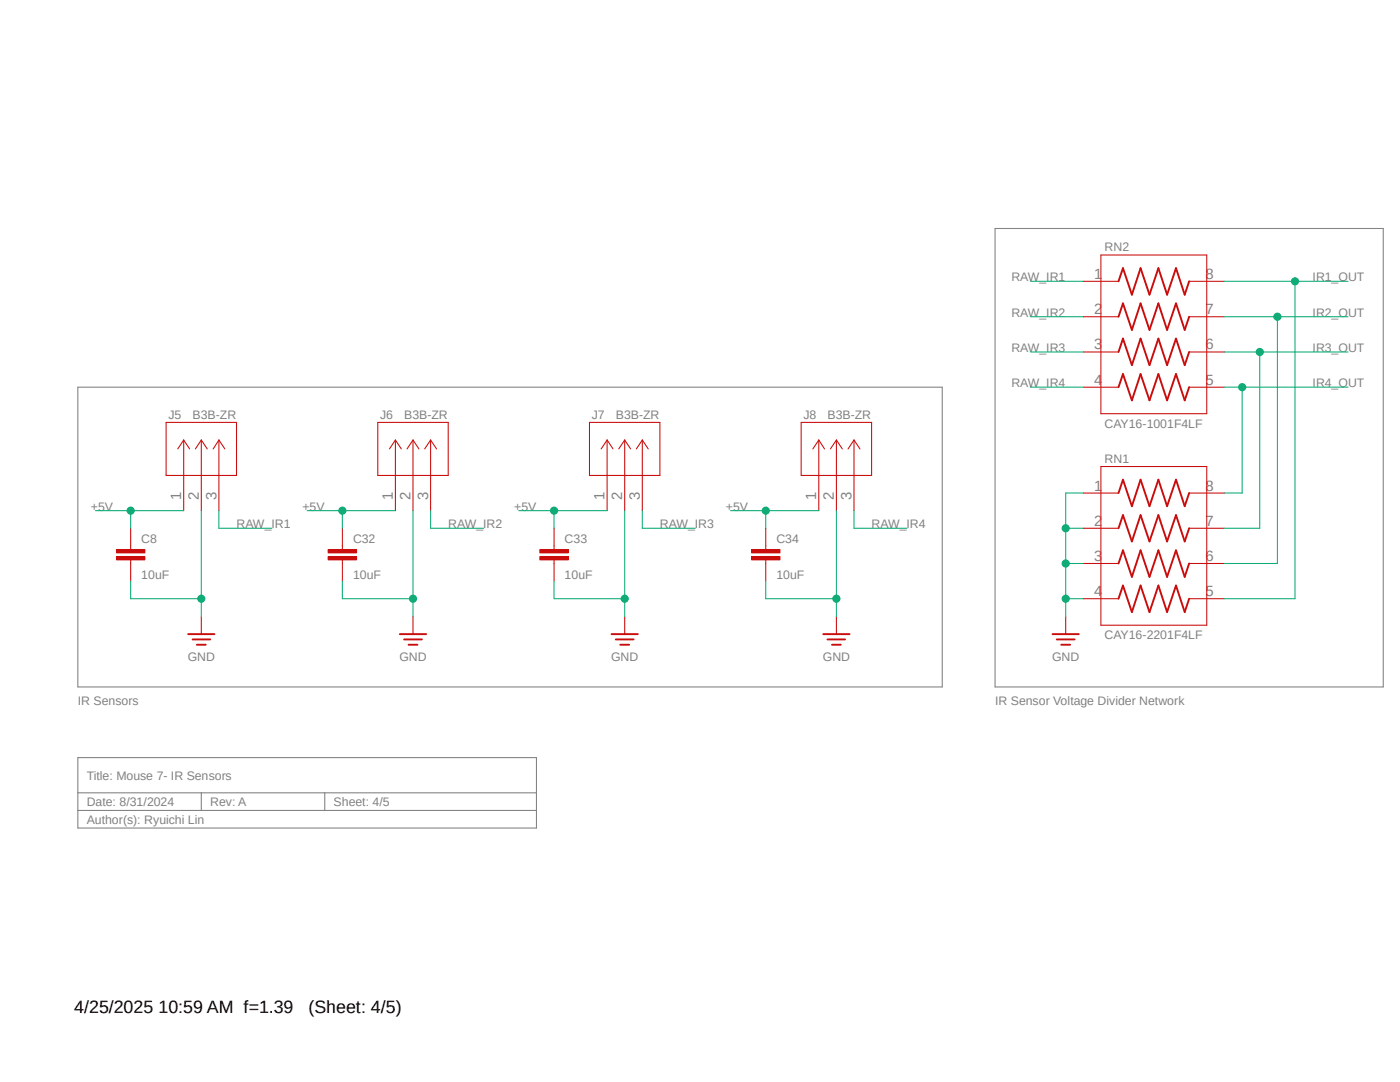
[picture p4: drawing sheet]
<svg xmlns="http://www.w3.org/2000/svg" width="279mm" height="216mm" viewBox="0 0 279 216" stroke-linecap="round" stroke-linejoin="round" font-family="sans-serif">
<path d="M14.8 45.5l261.4 119.9M276.2 45.5l-261.4 119.9" fill="none" stroke="#fff" stroke-width=".2"/>
<path d="M198.6 45.6h77.5v91.5h-77.5zM15.5 77.3h172.5v59.8h-172.5zM15.5 151.2h91.6v14h-91.6zM15.5 158.2h91.6M40.2 158.2v3.5M64.8 158.2v3.5M15.5 161.7h91.6" fill="none" stroke="#808080" stroke-width=".21"/>
<g fill="none" stroke="#c90d0c" stroke-width=".21">
<path d="M216.2 56.1h7M219.7 50.9h21.1v31.6h-21.1zM237.3 56.1h7M216.2 63.2h7M216.2 70.2h7M216.2 77.3h7M237.3 63.2h7M237.3 70.2h7M237.3 77.3h7M33.1 84.3h14.1v10.6h-14.1zM36.7 87.8v14.1M36.7 87.8l-1.2 1.8"/>
<path d="M36.7 87.8l1.1 1.8M40.2 87.8v14.1M40.2 87.8l-1.2 1.8M40.2 87.8l1.2 1.8M43.7 87.8v14.1M43.7 87.8l-1.2 1.8M43.7 87.8l1.2 1.8M75.4 84.3h14.1v10.6h-14.1zM78.9 87.8v14.1M78.9 87.8l-1.2 1.8M78.9 87.8l1.2 1.8M82.4 87.8v14.1"/>
<path d="M82.4 87.8l-1.2 1.8M82.4 87.8l1.2 1.8M85.9 87.8v14.1M85.9 87.8l-1.1 1.8M85.9 87.8l1.2 1.8M117.6 84.3h14.1v10.6h-14.1zM121.2 87.8v14.1M121.2 87.8l-1.2 1.8M121.2 87.8l1.1 1.8M124.7 87.8v14.1M124.7 87.8l-1.2 1.8M124.7 87.8l1.2 1.8"/>
<path d="M128.2 87.8v14.1M128.2 87.8l-1.2 1.8M128.2 87.8l1.2 1.8M159.9 84.3h14v10.6h-14zM163.4 87.8v14.1M163.4 87.8l-1.2 1.8M163.4 87.8l1.1 1.8M166.9 87.8v14.1M166.9 87.8l-1.2 1.8M166.9 87.8l1.2 1.8M170.4 87.8v14.1M170.4 87.8l-1.2 1.8"/>
<path d="M170.4 87.8l1.2 1.8M216.2 98.4h7M219.7 93.1h21.1v31.7h-21.1zM237.3 98.4h7M26.1 108.9v.7M26.1 111.8v.6M216.2 105.4h7M216.2 112.4h7M216.2 119.5h7M237.3 105.4h7M237.3 112.4h7M237.3 119.5h7"/>
<path d="M40.2 123v3.5M82.4 123v3.5M124.7 123v3.5M166.9 123v3.5M212.7 123v3.5"/>
</g>
<g fill="none" stroke="#c90d0c" stroke-width=".38">
<path d="M223.2 56.1l.9-2.6 1.8 5.3 1.7-5.3 1.8 5.3 1.8-5.3 1.7 5.3 1.8-5.3 1.7 5.3 .9-2.7M223.2 63.2l.9-2.7 1.8 5.3 1.7-5.3 1.8 5.3 1.8-5.3 1.7 5.3 1.8-5.3 1.7 5.3 .9-2.6M223.2 70.2l.9-2.6 1.8 5.3 1.7-5.3 1.8 5.3 1.8-5.3 1.7 5.3 1.8-5.3 1.7 5.3 .9-2.7M223.2 77.3l.9-2.7 1.8 5.3 1.7-5.3 1.8 5.3 1.8-5.3 1.7 5.3 1.8-5.3 1.7 5.3 .9-2.6M223.2 98.4l.9-2.7 1.8 5.3 1.7-5.3 1.8 5.3 1.8-5.3 1.7 5.3 1.8-5.3 1.7 5.3 .9-2.6M223.2 105.4l.9-2.6 1.8 5.2 1.7-5.2 1.8 5.2 1.8-5.2 1.7 5.2 1.8-5.2 1.7 5.2 .9-2.6M223.2 112.4l.9-2.6 1.8 5.3 1.7-5.3 1.8 5.3 1.8-5.3 1.7 5.3 1.8-5.3 1.7 5.3 .9-2.7M223.2 119.5l.9-2.7 1.8 5.3 1.7-5.3 1.8 5.3 1.8-5.3 1.7 5.3 1.8-5.3 1.7 5.3 .9-2.6M37.5 126.5h5.3M38.4 127.6h3.6M39.3 128.7h1.8M79.8 126.5h5.2"/>
<path d="M80.6 127.6h3.6M81.5 128.7h1.8M122 126.5h5.3M122.9 127.6h3.5M123.8 128.7h1.8M164.3 126.5h5.2M165.1 127.6h3.6M166 128.7h1.8M210.1 126.5h5.2M210.9 127.6h3.6M211.8 128.7h1.8"/>
</g>
<path d="M23.2 111h5.7v.7h-5.7z" fill-rule="evenodd" fill="#c90d0c"/>
<path d="M23.2 111h5.7v.7h-5.7z" fill="none" stroke="#c90d0c" stroke-width=".2"/>
<path d="M23.2 109.6h5.7v.7h-5.7z" fill-rule="evenodd" fill="#c90d0c"/>
<path d="M23.2 109.6h5.7v.7h-5.7z" fill="none" stroke="#c90d0c" stroke-width=".2"/>
<path d="M26.1 105.4v3.5M26.1 112.4v3.6M68.3 108.9v.7M68.3 111.8v.6" fill="none" stroke="#c90d0c" stroke-width=".21"/>
<path d="M65.5 111h5.7v.7h-5.7z" fill-rule="evenodd" fill="#c90d0c"/>
<path d="M65.5 111h5.7v.7h-5.7z" fill="none" stroke="#c90d0c" stroke-width=".2"/>
<path d="M65.5 109.6h5.7v.7h-5.7z" fill-rule="evenodd" fill="#c90d0c"/>
<path d="M65.5 109.6h5.7v.7h-5.7z" fill="none" stroke="#c90d0c" stroke-width=".2"/>
<path d="M68.3 105.4v3.5M68.3 112.4v3.6M110.6 108.9v.7M110.6 111.8v.6" fill="none" stroke="#c90d0c" stroke-width=".21"/>
<path d="M107.7 111h5.7v.7h-5.7z" fill-rule="evenodd" fill="#c90d0c"/>
<path d="M107.7 111h5.7v.7h-5.7z" fill="none" stroke="#c90d0c" stroke-width=".2"/>
<path d="M107.7 109.6h5.7v.7h-5.7z" fill-rule="evenodd" fill="#c90d0c"/>
<path d="M107.7 109.6h5.7v.7h-5.7z" fill="none" stroke="#c90d0c" stroke-width=".2"/>
<path d="M110.6 105.4v3.5M110.6 112.4v3.6M152.8 108.9v.7M152.8 111.8v.6" fill="none" stroke="#c90d0c" stroke-width=".21"/>
<path d="M150 111h5.7v.7h-5.7z" fill-rule="evenodd" fill="#c90d0c"/>
<path d="M150 111h5.7v.7h-5.7z" fill="none" stroke="#c90d0c" stroke-width=".2"/>
<path d="M150 109.6h5.7v.7h-5.7z" fill-rule="evenodd" fill="#c90d0c"/>
<path d="M150 109.6h5.7v.7h-5.7z" fill="none" stroke="#c90d0c" stroke-width=".2"/>
<path d="M152.8 105.4v3.5M152.8 112.4v3.6" fill="none" stroke="#c90d0c" stroke-width=".21"/>
<path d="M26.1 116v3.5h14.1M40.2 101.9v21.1" fill="none" stroke="#0dab76" stroke-width=".21"/>
<circle cx="40.2" cy="119.5" r=".72" fill="#0dab76"/>
<circle cx="40.2" cy="119.5" r=".72" fill="none" stroke="#0dab76" stroke-width=".2"/>
<path d="M68.3 116v3.5h14.1M82.4 101.9v21.1" fill="none" stroke="#0dab76" stroke-width=".21"/>
<circle cx="82.4" cy="119.5" r=".72" fill="#0dab76"/>
<circle cx="82.4" cy="119.5" r=".72" fill="none" stroke="#0dab76" stroke-width=".2"/>
<path d="M110.6 116v3.5h14.1M124.7 101.9v21.1" fill="none" stroke="#0dab76" stroke-width=".21"/>
<circle cx="124.7" cy="119.5" r=".72" fill="#0dab76"/>
<circle cx="124.7" cy="119.5" r=".72" fill="none" stroke="#0dab76" stroke-width=".2"/>
<path d="M152.8 116v3.5h14.1M166.9 101.9v21.1" fill="none" stroke="#0dab76" stroke-width=".21"/>
<circle cx="166.9" cy="119.5" r=".72" fill="#0dab76"/>
<circle cx="166.9" cy="119.5" r=".72" fill="none" stroke="#0dab76" stroke-width=".2"/>
<path d="M216.2 98.4h-3.5v24.6M212.7 119.5h3.5" fill="none" stroke="#0dab76" stroke-width=".21"/>
<circle cx="212.7" cy="119.5" r=".72" fill="#0dab76"/>
<circle cx="212.7" cy="119.5" r=".72" fill="none" stroke="#0dab76" stroke-width=".2"/>
<path d="M212.7 112.4h3.5" fill="none" stroke="#0dab76" stroke-width=".21"/>
<circle cx="212.7" cy="112.4" r=".72" fill="#0dab76"/>
<circle cx="212.7" cy="112.4" r=".72" fill="none" stroke="#0dab76" stroke-width=".2"/>
<path d="M212.7 105.4h3.5" fill="none" stroke="#0dab76" stroke-width=".21"/>
<circle cx="212.7" cy="105.4" r=".72" fill="#0dab76"/>
<circle cx="212.7" cy="105.4" r=".72" fill="none" stroke="#0dab76" stroke-width=".2"/>
<path d="M19 101.9h17.7M26.1 101.9v3.5" fill="none" stroke="#0dab76" stroke-width=".21"/>
<circle cx="26.1" cy="101.9" r=".72" fill="#0dab76"/>
<circle cx="26.1" cy="101.9" r=".72" fill="none" stroke="#0dab76" stroke-width=".2"/>
<path d="M61.3 101.9h17.6M68.3 101.9v3.5" fill="none" stroke="#0dab76" stroke-width=".21"/>
<circle cx="68.3" cy="101.9" r=".72" fill="#0dab76"/>
<circle cx="68.3" cy="101.9" r=".72" fill="none" stroke="#0dab76" stroke-width=".2"/>
<path d="M103.5 101.9h17.7M110.6 101.9v3.5" fill="none" stroke="#0dab76" stroke-width=".21"/>
<circle cx="110.6" cy="101.9" r=".72" fill="#0dab76"/>
<circle cx="110.6" cy="101.9" r=".72" fill="none" stroke="#0dab76" stroke-width=".2"/>
<path d="M145.8 101.9h17.6M152.8 101.9v3.5" fill="none" stroke="#0dab76" stroke-width=".21"/>
<circle cx="152.8" cy="101.9" r=".72" fill="#0dab76"/>
<circle cx="152.8" cy="101.9" r=".72" fill="none" stroke="#0dab76" stroke-width=".2"/>
<path d="M205.7 56.1h10.5M205.7 63.2h10.5M205.7 70.2h10.5M205.7 77.3h10.5M244.3 77.3h24.7M247.9 77.3v21.1h-3.6M43.7 101.9v3.5h10.6M85.9 101.9v3.5h10.6M128.2 101.9v3.5h10.6M170.4 101.9v3.5h10.6" fill="none" stroke="#0dab76" stroke-width=".21"/>
<circle cx="247.9" cy="77.3" r=".72" fill="#0dab76"/>
<circle cx="247.9" cy="77.3" r=".72" fill="none" stroke="#0dab76" stroke-width=".2"/>
<path d="M244.3 70.2h24.7M251.4 70.2v35.2h-7.1" fill="none" stroke="#0dab76" stroke-width=".21"/>
<circle cx="251.4" cy="70.2" r=".72" fill="#0dab76"/>
<circle cx="251.4" cy="70.2" r=".72" fill="none" stroke="#0dab76" stroke-width=".2"/>
<path d="M244.3 63.2h24.7M254.9 63.2v49.2h-10.6" fill="none" stroke="#0dab76" stroke-width=".21"/>
<circle cx="254.9" cy="63.2" r=".72" fill="#0dab76"/>
<circle cx="254.9" cy="63.2" r=".72" fill="none" stroke="#0dab76" stroke-width=".2"/>
<path d="M244.3 56.1h24.7M258.4 56.1v63.4h-14.1" fill="none" stroke="#0dab76" stroke-width=".21"/>
<circle cx="258.4" cy="56.1" r=".72" fill="#0dab76"/>
<circle cx="258.4" cy="56.1" r=".72" fill="none" stroke="#0dab76" stroke-width=".2"/>
<g font-size="3.6">
<text x="14.8" y="202.1">4/25/2025 10:59 AM f=1.39</text>
<text x="61.5" y="202.1">(Sheet: 4/5)</text>
</g>
<g font-size="3" fill="#808080">
<text x="218.4" y="55.7">1</text>
<text x="240.6" y="55.7">8</text>
<text x="218.4" y="62.7">2</text>
<text x="240.6" y="62.7">7</text>
<text x="218.4" y="69.7">3</text>
<text x="240.6" y="69.7">6</text>
<text x="218.4" y="76.8">4</text>
<text x="240.6" y="76.8">5</text>
<text x="36.2" y="99.7" transform="rotate(-90 36.2 99.7)">1</text>
<text x="39.7" y="99.7" transform="rotate(-90 39.7 99.7)">2</text>
<text x="43.2" y="99.7" transform="rotate(-90 43.2 99.7)">3</text>
<text x="78.4" y="99.7" transform="rotate(-90 78.4 99.7)">1</text>
<text x="81.9" y="99.7" transform="rotate(-90 81.9 99.7)">2</text>
<text x="85.5" y="99.7" transform="rotate(-90 85.5 99.7)">3</text>
<text x="120.7" y="99.7" transform="rotate(-90 120.7 99.7)">1</text>
<text x="124.2" y="99.7" transform="rotate(-90 124.2 99.7)">2</text>
<text x="127.7" y="99.7" transform="rotate(-90 127.7 99.7)">3</text>
<text x="162.9" y="99.7" transform="rotate(-90 162.9 99.7)">1</text>
<text x="166.4" y="99.7" transform="rotate(-90 166.4 99.7)">2</text>
<text x="169.9" y="99.7" transform="rotate(-90 169.9 99.7)">3</text>
<text x="218.4" y="97.9">1</text>
<text x="240.6" y="97.9">8</text>
<text x="218.4" y="104.9">2</text>
<text x="240.6" y="104.9">7</text>
<text x="218.4" y="112">3</text>
<text x="240.6" y="112">6</text>
<text x="218.4" y="119">4</text>
<text x="240.6" y="119">5</text>
</g>
<g font-size="2.5" fill="#808080">
<text x="220.4" y="50.2">RN2</text>
<text x="201.8" y="56.1">RAW_IR1</text>
<text x="262" y="56.1">IR1_OUT</text>
<text x="201.8" y="63.2">RAW_IR2</text>
<text x="262" y="63.2">IR2_OUT</text>
<text x="201.8" y="70.2">RAW_IR3</text>
<text x="262" y="70.2">IR3_OUT</text>
<text x="201.8" y="77.3">RAW_IR4</text>
<text x="261.9" y="77.3">IR4_OUT</text>
<text x="33.6" y="83.6">J5</text>
<text x="38.4" y="83.6">B3B-ZR</text>
<text x="75.9" y="83.6">J6</text>
<text x="80.6" y="83.6">B3B-ZR</text>
<text x="118.1" y="83.6">J7</text>
<text x="122.9" y="83.6">B3B-ZR</text>
<text x="160.4" y="83.6">J8</text>
<text x="165.1" y="83.6">B3B-ZR</text>
<text x="220.4" y="85.3">CAY16-1001F4LF</text>
<text x="220.4" y="92.4">RN1</text>
<text x="18.1" y="101.9">+5V</text>
<text x="60.4" y="101.9">+5V</text>
<text x="102.6" y="101.9">+5V</text>
<text x="144.9" y="101.9">+5V</text>
<text x="47.2" y="105.4">RAW_IR1</text>
<text x="89.4" y="105.4">RAW_IR2</text>
<text x="131.7" y="105.4">RAW_IR3</text>
<text x="173.9" y="105.4">RAW_IR4</text>
<text x="28.2" y="108.4">C8</text>
<text x="70.4" y="108.4">C32</text>
<text x="112.7" y="108.4">C33</text>
<text x="154.9" y="108.4">C34</text>
<text x="28.2" y="115.4">10uF</text>
<text x="70.4" y="115.4">10uF</text>
<text x="112.7" y="115.4">10uF</text>
<text x="154.9" y="115.4">10uF</text>
<text x="37.5" y="131.8">GND</text>
<text x="79.7" y="131.8">GND</text>
<text x="122" y="131.8">GND</text>
<text x="164.2" y="131.8">GND</text>
<text x="210" y="131.8">GND</text>
<text x="220.4" y="127.6">CAY16-2201F4LF</text>
<text x="15.5" y="140.6">IR Sensors</text>
<text x="198.6" y="140.6">IR Sensor Voltage Divider Network</text>
<text x="17.3" y="155.6">Title: Mouse 7- IR Sensors</text>
<text x="17.3" y="160.8">Date: 8/31/2024</text>
<text x="42" y="160.8">Rev: A</text>
<text x="66.6" y="160.8">Sheet: 4/5</text>
<text x="17.3" y="164.3">Author(s): Ryuichi Lin</text>
</g>
</svg>
